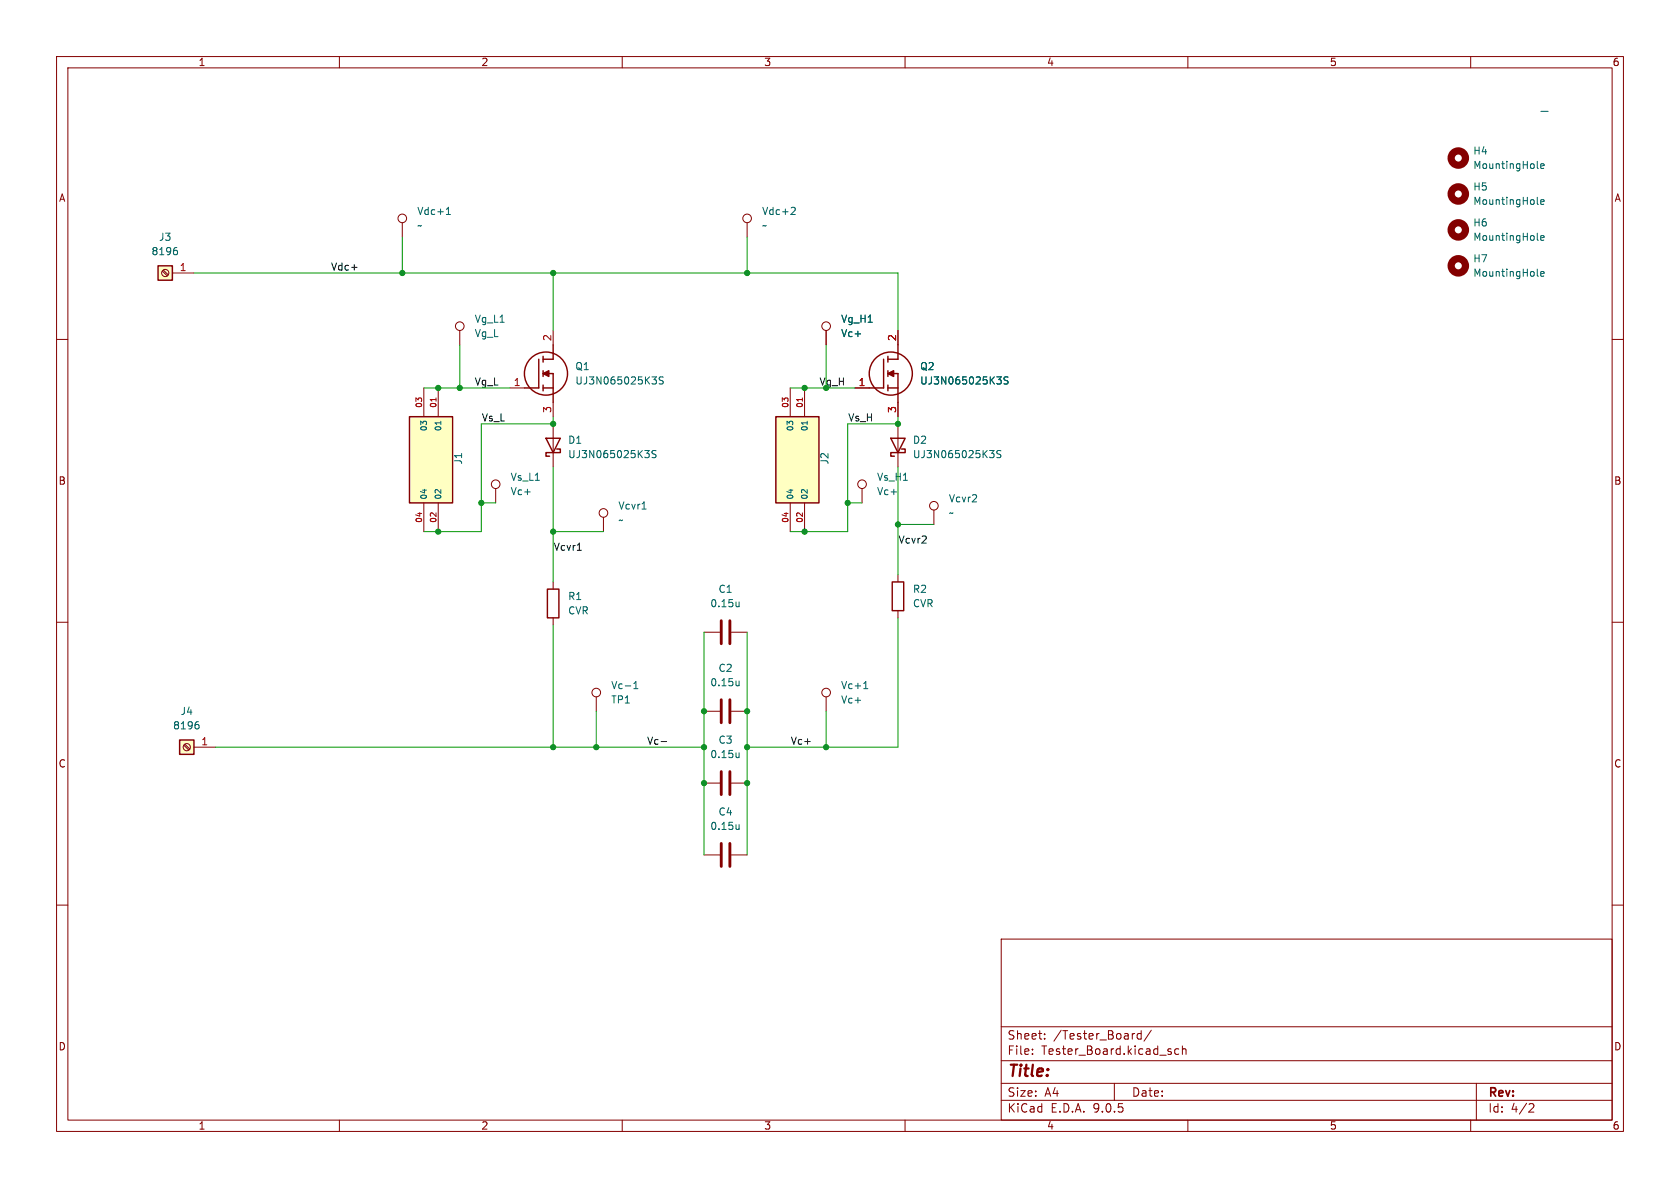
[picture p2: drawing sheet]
<svg xmlns="http://www.w3.org/2000/svg" width="297mm" height="210mm" viewBox="0 0 297 210" stroke-linecap="round" stroke-linejoin="round" font-family="sans-serif">
<g fill="none" stroke="#840000" stroke-width=".18">
<path d="M10 10h277v190h-277zM12 12h273v186h-273zM60 10v2M110 10v2M160 10v2M210 10v2M260 10v2M10 60h2M285 60h2M10 110h2M285 110h2M10 160h2"/>
<path d="M177 166h108v32h-108zM285 160h2M60 198v2M110 198v2M160 198v2M177 194.5h108M177 191.5h108M177 187.5h108M177 181.5h108M182.5 186.3v.1M182.5 185.5v.1M184.7 183.6v.1"/>
<path d="M184.7 182.8v.1M197 191.5v3M201.7 182.2v1.5M201.7 182.8l-.4-.1-.3 .3v.4l.2 .2h.5M203.5 182.1l-1.3 2M208.4 185.5l-.4-.1-.3 .3v.4l.1 .2h.6M209 185.5l.2-.1 .4 .1 .1 .9M209 184.9v1.5M210 198v2M260 198v2M261 191.5v6.5M270.5 195.1l.5 .1 .2 .3-1 1.1h1"/>
</g>
<path d="M137.2 73.7h7.6v15.2h-7.6z" fill="#ffffc2"/>
<g fill="none" stroke="#840000" stroke-width=".25">
<path d="M137.2 73.7h7.6v15.2h-7.6zM156.2 63.5v5.1h-2.5M157 68.6h1.7M157 63v1M157 65.5v1M157 68.1v1M157 66h1.7v5.1M158.7 61v2.5h-1.7"/>
<circle cx="157.5" cy="66" r="3.8"/>
</g>
<path d="M158.7 58.4v2.6M139.7 68.6v5.1M142.2 68.6v5.1M151.1 68.6h2.6M158.7 71.1v2.6M139.7 88.9v5.1M142.2 88.9v5.1" fill="none" stroke="#840000" stroke-width=".18"/>
<path d="M142.7 74.5v.5M176.2 66.6h.8l-.4 .5M176.8 67.1l.2 .2v.3l-.2 .3M178.2 66.7l-.5-.1-.2 .1v.4l.6 .2 .1 .3-.2 .3-.5-.1" fill="none" stroke="#006464" stroke-width=".18"/>
<path d="M141.9 70.3v.6" fill="none" stroke="#a90000" stroke-width=".18"/>
<path d="M157 66l1-.5v1z" fill="#840000" stroke="#840000" stroke-width=".25"/>
<path d="M72.4 73.7h7.6v15.2h-7.6z" fill="#ffffc2"/>
<path d="M72.4 73.7h7.6v15.2h-7.6z" fill="none" stroke="#840000" stroke-width=".25"/>
<path d="M74.9 68.6v5.1M77.5 68.6v5.1M74.9 88.9v5.1M77.5 88.9v5.1M124.5 138.4h2.8M129.3 138.4h2.8M124.5 151.1h2.8M129.3 151.1h2.8" fill="none" stroke="#840000" stroke-width=".18"/>
<path d="M77.9 74.5v.5M130.7 133.1v.8M130.7 133.8l-.4 .1M130.7 145.8v.8M130.7 146.5l-.4 .1" fill="none" stroke="#006464" stroke-width=".18"/>
<path d="M77.1 70.3v.6" fill="none" stroke="#a90000" stroke-width=".18"/>
<path d="M127.5 136.4v4.1M129 136.4v4.1M127.5 149.1v4.1M129 149.1v4.1" fill="none" stroke="#840000" stroke-width=".51"/>
<path d="M27.9 47h2.6v2.5h-2.6z" fill="#ffffc2"/>
<g fill="none" stroke="#840000" stroke-width=".25">
<path d="M27.9 47h2.6v2.5h-2.6zM95.2 63.5v5.1h-2.5M96 68.6h1.8M96 63v1M96 65.5v1M96 68.1v1M96 66h1.8v5.1M96.5 77.5h2.6l-1.3 2.5zM97.8 61v2.5h-1.8M98.4 79.4h.7v.6h-2.6v.6h.7M157.5 77.5h2.5l-1.3 2.5zM159.4 79.4h.6v.6h-2.5v.6h.6"/>
<path d="M96.8 104.1h2v5.1h-2zM157.7 102.9h2.1v5.1h-2.1z"/>
<circle cx="96.5" cy="66" r="3.8"/>
</g>
<g fill="none" stroke="#840000" stroke-width=".18">
<path d="M71.1 39.4v2.5M132.1 39.4v2.5M28.7 47.9l.9 .9M28.9 47.8l.8 .8M30.5 48.3h3.8M81.3 58.4v2.6M97.8 58.4v2.6M146 58.4v2.6M90.2 68.6h2.5M97.8 71.1v2.6M97.8 74.9v7.7M158.7 74.9v7.7"/>
<path d="M87.6 86.4v2.5M106.7 91.4v2.6M152.4 86.4v2.5M165.1 90.2v2.5M97.8 102.9v1.2M97.8 109.2v1.3M124.5 111.8h2.8M129.3 111.8h2.8M158.7 101.6v1.3M158.7 108v1.2M105.4 123.2v2.5M124.5 125.7h2.8"/>
<path d="M129.3 125.7h2.8M146 123.2v2.5"/>
<circle cx="71.1" cy="38.6" r=".76"/>
<circle cx="132.1" cy="38.6" r=".76"/>
<circle cx="29.2" cy="48.3" r=".63"/>
<circle cx="81.3" cy="57.7" r=".76"/>
<circle cx="146" cy="57.7" r=".76"/>
<circle cx="87.6" cy="85.6" r=".76"/>
<circle cx="106.7" cy="90.7" r=".76"/>
<circle cx="152.4" cy="85.6" r=".76"/>
<circle cx="165.1" cy="89.4" r=".76"/>
<circle cx="105.4" cy="122.4" r=".76"/>
<circle cx="146" cy="122.4" r=".76"/>
</g>
<g fill="none" stroke="#006464" stroke-width=".18">
<path d="M78.9 37.9h.7M78.9 37l.4-.4v1.3M140.1 36.6l.4 .1 .1 .3-.8 .9h.8M271.8 29.6l.2 .2M271.8 36l.2 .1M272.4 29.4l.6-.2-.1-.2-.3-.1-.2 .2v.6h.5M272.4 35.7l.6-.1-.1-.2-.3-.1-.2 .2v.6h.5M31 43.8h.3M31.1 44.2l.3 .3v.3l-.3 .2M271.8 48.7l.2 .1M271.8 42.3l.2 .2M272.4 48.4l.6-.1-.1-.2-.3-.1-.2 .2v.6h.5"/>
<path d="M272.4 42.1l.6-.2-.1-.2-.3-.1-.2 .2v.6h.5M114 79.6h.8l-.4 .5M115.3 66.6h.7l-.4 .5M115.8 67.1l.2 .2v.3l-.2 .3M116 79.7l-.5-.1-.2 .2v.3l.6 .3 .1 .3-.3 .2-.4-.1M117.3 66.7l-.5-.1-.2 .1v.4l.5 .2 .2 .3-.3 .3-.5-.1M174.9 79.6h.8l-.4 .5M176.9 79.7l-.4-.1-.2 .2v.3l.5 .3 .1 .3-.2 .2-.5-.1M113.5 90h.7M114.5 80.1l.3 .3v.3l-.3 .2M175.5 80.1l.2 .3v.3l-.2 .2M130.7 106.4v.9"/>
<path d="M130.7 107.1l-.4 .2M112.1 121.7h.7M112.1 120.8l.3-.3v1.2M130.7 120.4v.8M130.7 121.1l-.4 .1M152.7 121.7h.7M152.9 120.6l.2-.1v1.2"/>
</g>
<path d="M96 66l1-.5v1z" fill="#840000" stroke="#840000" stroke-width=".25"/>
<path d="M127.5 109.7v4.1M129 109.7v4.1M127.5 123.7v4.1M129 123.7v4.1" fill="none" stroke="#840000" stroke-width=".51"/>
<g fill="none" stroke="#840000" stroke-width="1.3">
<circle cx="257.8" cy="34.3" r="1.27"/>
<circle cx="257.8" cy="27.9" r="1.27"/>
<circle cx="257.8" cy="47" r="1.27"/>
<circle cx="257.8" cy="40.6" r="1.27"/>
</g>
<path d="M31.7 130.8h2.6v2.6h-2.6z" fill="#ffffc2"/>
<path d="M31.7 130.8h2.6v2.6h-2.6z" fill="none" stroke="#840000" stroke-width=".25"/>
<g fill="none" stroke="#840000" stroke-width=".18">
<path d="M146 58.4v2.6M158.7 58.4v2.6M151.1 68.6h2.6M158.7 71.1v2.6M32.5 131.7l.9 .9M32.7 131.6l.9 .8M34.3 132.1h3.8"/>
<circle cx="33" cy="132.1" r=".63"/>
</g>
<path d="M176.2 66.6h.8l-.4 .5M176.8 67.1l.2 .2v.3l-.2 .3M178.2 66.7l-.5-.1-.2 .1v.4l.6 .2 .1 .3-.2 .3-.5-.1M34.8 127.6h.3M35 128.1l.2 .2v.3l-.2 .2" fill="none" stroke="#006464" stroke-width=".18"/>
<path d="M62.1 47.3h1M102.1 97.3h.7M116.9 131.1h.9" fill="none" stroke="#0f0f0f" stroke-width=".18"/>
<path d="M272.4 19.7h1.3" fill="none" stroke="#0000c2" stroke-width=".18"/>
<g fill="none" stroke="#009600" stroke-width=".18">
<path d="M34.3 48.3h124.4v10.1M71.1 41.9v6.4M97.8 48.3v10.1M132.1 41.9v6.4M74.9 68.6h15.3M81.3 61v7.6M97.8 73.7v1.2h-12.7v19.1h-10.2M139.7 68.6h11.4M146 61v7.6M158.7 73.7v1.2h-8.8v19.1h-10.2M85.1 88.9h2.5M97.8 94h8.9"/>
<path d="M97.8 82.6v20.3M149.9 88.9h2.5M158.7 82.6v19M158.7 92.7h6.4M97.8 110.5v21.6M124.5 111.8v39.3M132.1 111.8v39.3M158.7 109.2v22.9h-26.6M38.1 132.1h86.4M105.4 125.7v6.4M146 125.7v6.4"/>
</g>
<g fill="#009600" stroke="#009600" stroke-width=".18">
<circle cx="124.5" cy="138.4" r=".46"/>
<circle cx="132.1" cy="138.4" r=".46"/>
<circle cx="105.4" cy="132.1" r=".46"/>
<circle cx="97.8" cy="132.1" r=".46"/>
<circle cx="132.1" cy="125.7" r=".46"/>
<circle cx="132.1" cy="132.1" r=".46"/>
<circle cx="124.5" cy="132.1" r=".46"/>
<circle cx="124.5" cy="125.7" r=".46"/>
<circle cx="142.2" cy="94" r=".46"/>
<circle cx="149.9" cy="88.9" r=".46"/>
<circle cx="146" cy="132.1" r=".46"/>
<circle cx="158.7" cy="74.9" r=".46"/>
<circle cx="142.2" cy="68.6" r=".46"/>
<circle cx="158.7" cy="92.7" r=".46"/>
<circle cx="132.1" cy="48.3" r=".46"/>
<circle cx="97.8" cy="48.3" r=".46"/>
<circle cx="81.3" cy="68.6" r=".46"/>
<circle cx="77.5" cy="68.6" r=".46"/>
<circle cx="97.8" cy="74.9" r=".46"/>
<circle cx="85.1" cy="88.9" r=".46"/>
<circle cx="71.1" cy="48.3" r=".46"/>
<circle cx="77.5" cy="94" r=".46"/>
<circle cx="97.8" cy="94" r=".46"/>
</g>
<text font-size="2.8" fill="#840000" x="178" y="190.9">Title:</text>
<g font-size="2.1" fill="#840000">
<text x="178" y="184">Sheet:</text>
<text x="186.2" y="184">/Tester_Board/</text>
<text x="178" y="186.7">File:</text>
<text x="184.1" y="186.7">Tester_Board.kicad_sch</text>
<text x="178" y="196.9">KiCad</text>
<text x="178" y="194.1">Size:</text>
<text x="184.7" y="194.1">A4</text>
<text x="185.7" y="196.9">E.D.A.</text>
<text x="193.3" y="196.9">9.0.5</text>
<text x="200" y="194.1">Date:</text>
<text x="263" y="194.3">Rev:</text>
<text x="263" y="196.9">Id:</text>
<text x="267.1" y="196.9">4/2</text>
</g>
<g font-size="1.8" fill="#840000">
<text x="35" y="11.9">1</text>
<text x="85" y="11.9">2</text>
<text x="135" y="11.9">3</text>
<text x="185" y="11.9">4</text>
<text x="235" y="11.9">5</text>
<text x="285" y="11.9">6</text>
<text x="10.3" y="35.9">A</text>
<text x="285.3" y="35.9">A</text>
<text x="10.3" y="85.9">B</text>
<text x="285.3" y="85.9">B</text>
<text x="10.3" y="135.9">C</text>
<text x="285.3" y="135.9">C</text>
<text x="10.3" y="185.9">D</text>
<text x="285.3" y="185.9">D</text>
<text x="35" y="199.9">1</text>
<text x="85" y="199.9">2</text>
<text x="135" y="199.9">3</text>
<text x="185" y="199.9">4</text>
<text x="235" y="199.9">5</text>
<text x="285" y="199.9">6</text>
</g>
<g font-size="1.8" fill="#006464">
<text x="260.4" y="27.5">H4</text>
<text x="260.4" y="30.1">MountingHole</text>
<text x="260.4" y="33.9">H5</text>
<text x="73.7" y="38.2">Vdc+1</text>
<text x="73.7" y="40.7">~</text>
<text x="134.6" y="38.2">Vdc+2</text>
<text x="134.6" y="40.7">~</text>
<text x="260.4" y="36.4">MountingHole</text>
<text x="260.4" y="40.2">H6</text>
<text x="26.7" y="45.3">8196</text>
<text x="28" y="42.8">J3</text>
<text x="260.4" y="46.6">H7</text>
<text x="260.4" y="42.8">MountingHole</text>
<text x="260.4" y="49.1">MountingHole</text>
<text x="83.8" y="59.8">Vg_L</text>
<text x="83.8" y="57.3">Vg_L1</text>
<text x="148.6" y="57.3">Vg_H1</text>
<text x="148.6" y="59.8">Vc+</text>
<text x="101.6" y="65.6">Q1</text>
<text x="162.6" y="65.6">Q2</text>
<text x="101.6" y="68.2">UJ3N065025K3S</text>
<text x="162.6" y="68.2">UJ3N065025K3S</text>
<text x="81.9" y="82.2" transform="rotate(-90 81.9 82.2)">J1</text>
<text x="100.3" y="78.7">D1</text>
<text x="100.3" y="81.2">UJ3N065025K3S</text>
<text x="146.7" y="82.2" transform="rotate(-90 146.7 82.2)">J2</text>
<text x="161.3" y="78.7">D2</text>
<text x="161.3" y="81.2">UJ3N065025K3S</text>
<text x="90.2" y="85.2">Vs_L1</text>
<text x="90.2" y="87.7">Vc+</text>
<text x="154.9" y="85.2">Vs_H1</text>
<text x="154.9" y="87.7">Vc+</text>
<text x="167.6" y="89">Vcvr2</text>
<text x="109.2" y="90.3">Vcvr1</text>
<text x="109.2" y="92.8">~</text>
<text x="167.6" y="91.5">~</text>
<text x="100.3" y="106.3">R1</text>
<text x="125.5" y="107.5">0.15u</text>
<text x="126.9" y="105">C1</text>
<text x="161.3" y="105">R2</text>
<text x="161.3" y="107.5">CVR</text>
<text x="100.3" y="108.8">CVR</text>
<text x="126.9" y="119">C2</text>
<text x="108" y="122">Vc-1</text>
<text x="108" y="124.6">TP1</text>
<text x="125.5" y="121.5">0.15u</text>
<text x="148.6" y="122">Vc+1</text>
<text x="148.6" y="124.6">Vc+</text>
<text x="30.5" y="129.1">8196</text>
<text x="31.8" y="126.6">J4</text>
<text x="126.9" y="131.7">C3</text>
<text x="125.5" y="134.2">0.15u</text>
<text x="125.5" y="146.9">0.15u</text>
<text x="126.9" y="144.4">C4</text>
</g>
<g font-size="1.8" fill="#0f0f0f">
<text x="58.4" y="47.9">Vdc+</text>
<text x="83.8" y="68.2">Vg_L</text>
<text x="85.1" y="74.6">Vs_L</text>
<text x="149.9" y="74.6">Vs_H</text>
<text x="97.8" y="97.4">Vcvr1</text>
<text x="158.7" y="96.2">Vcvr2</text>
<text x="114.3" y="131.7">Vc-</text>
<text x="139.7" y="131.7">Vc+</text>
</g>
<g font-size="1.8" fill="#a90000">
<text x="31.7" y="48">1</text>
<text x="97.5" y="60.4" transform="rotate(-90 97.5 60.4)">2</text>
<text x="158.5" y="60.4" transform="rotate(-90 158.5 60.4)">2</text>
<text x="90.7" y="68.3">1</text>
<text x="151.7" y="68.3">1</text>
<text x="97.5" y="73.1" transform="rotate(-90 97.5 73.1)">3</text>
<text x="158.5" y="73.1" transform="rotate(-90 158.5 73.1)">3</text>
<text x="35.5" y="131.8">1</text>
</g>
<text font-size="1.8" fill="#009600" x="144.8" y="68.2">Vg_H</text>
<g font-size="1.4" fill="#a90000">
<text x="74.7" y="72.2" transform="rotate(-90 74.7 72.2)">03</text>
<text x="77.2" y="72.2" transform="rotate(-90 77.2 72.2)">01</text>
<text x="139.4" y="72.2" transform="rotate(-90 139.4 72.2)">03</text>
<text x="142" y="72.2" transform="rotate(-90 142 72.2)">01</text>
<text x="74.7" y="92.5" transform="rotate(-90 74.7 92.5)">04</text>
<text x="77.2" y="92.5" transform="rotate(-90 77.2 92.5)">02</text>
<text x="139.4" y="92.5" transform="rotate(-90 139.4 92.5)">04</text>
<text x="142" y="92.5" transform="rotate(-90 142 92.5)">02</text>
</g>
<g font-size="1.4" fill="#006464">
<text x="75.7" y="76.4" transform="rotate(-90 75.7 76.4)">03</text>
<text x="78.2" y="76.4" transform="rotate(-90 78.2 76.4)">01</text>
<text x="140.4" y="76.4" transform="rotate(-90 140.4 76.4)">03</text>
<text x="143" y="76.4" transform="rotate(-90 143 76.4)">01</text>
<text x="75.7" y="88.4" transform="rotate(-90 75.7 88.4)">04</text>
<text x="78.2" y="88.4" transform="rotate(-90 78.2 88.4)">02</text>
<text x="140.4" y="88.4" transform="rotate(-90 140.4 88.4)">04</text>
<text x="143" y="88.4" transform="rotate(-90 143 88.4)">02</text>
</g>
</svg>
